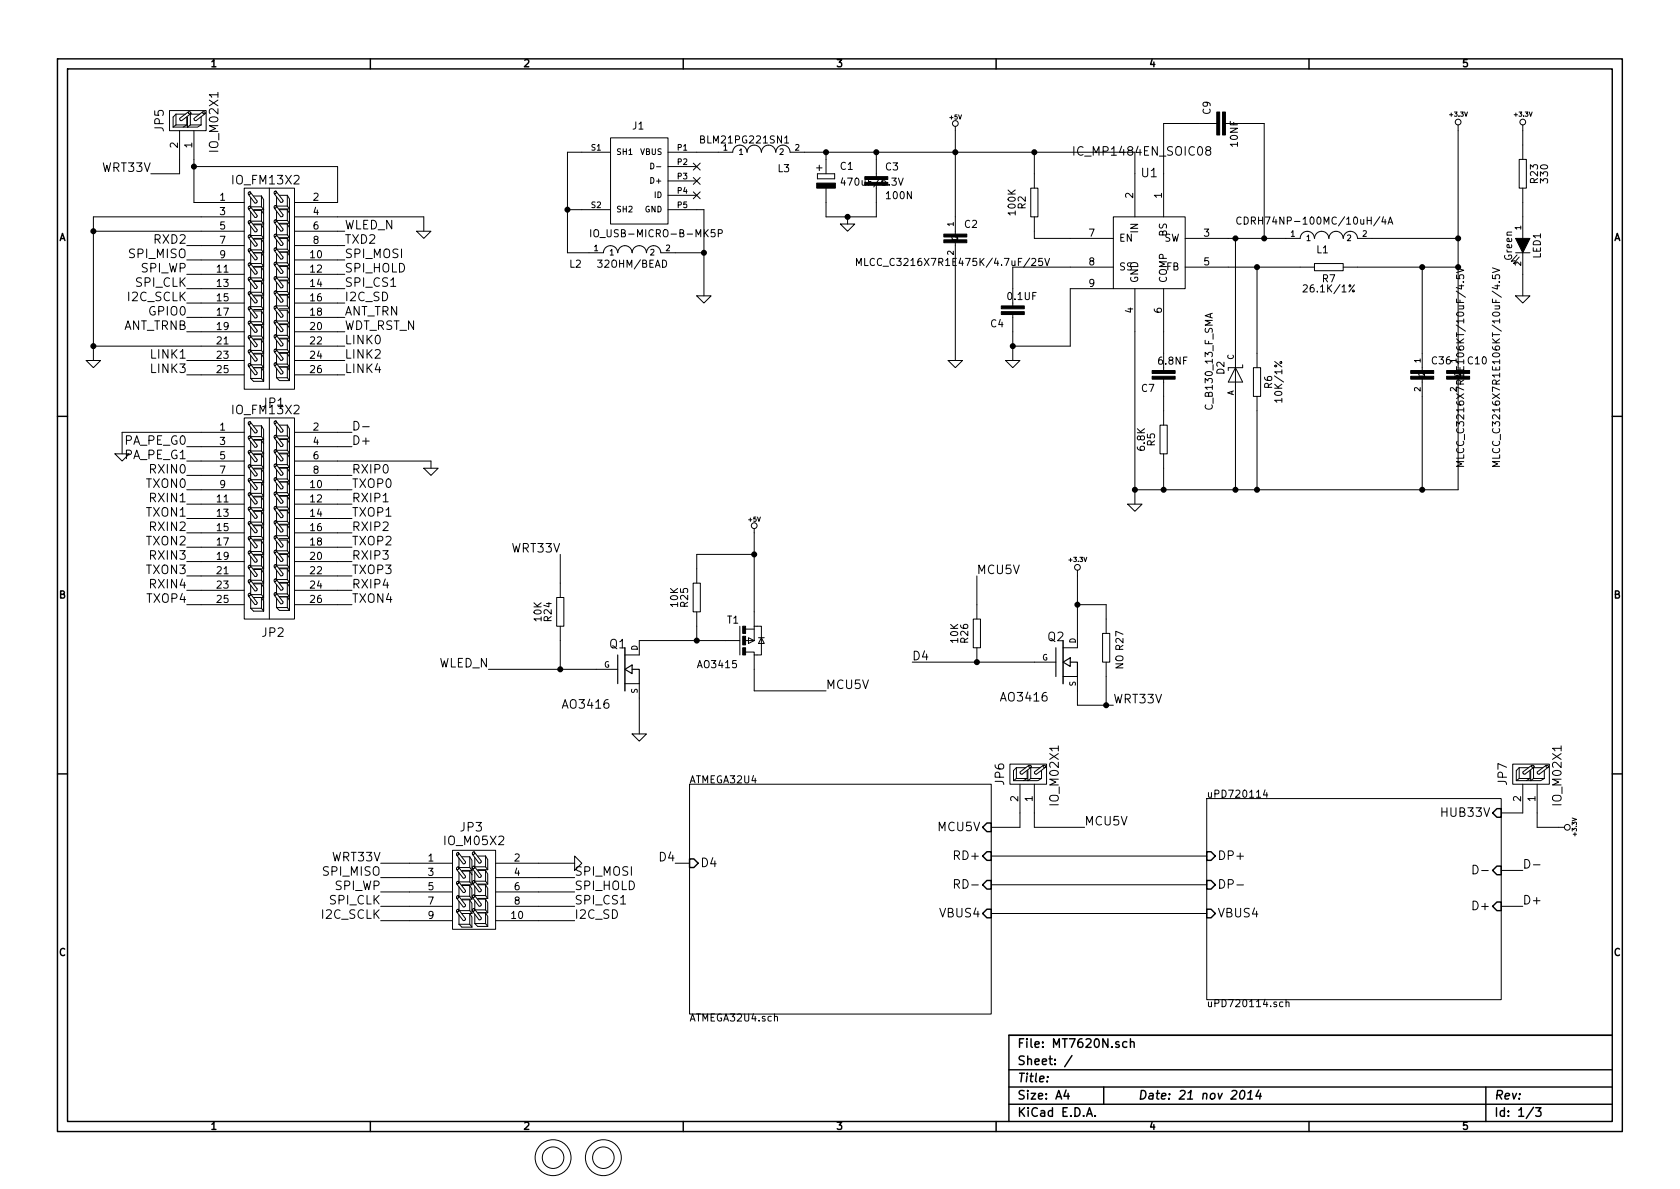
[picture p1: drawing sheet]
EESchema Schematic File Version 2  date 2014/11/21 12:19:35
LIBS:C
LIBS:IC
LIBS:power
LIBS:rcl
LIBS:gl
LIBS:I-O
LIBS:REQUEST
LIBS:SchumyHao
LIBS:MT7620N-cache
EELAYER 27 0
EELAYER END
$Descr A4 11693 8268
encoding utf-8
Sheet 1 3
Title ""
Date "21 nov 2014"
Rev ""
Comp ""
Comment1 ""
Comment2 ""
Comment3 ""
Comment4 ""
$EndDescr
$Comp
L GND #PWR01
U 1 1
P 2950 1600
F 0 "#PWR01" H 2950 1600 30  0001 C CNN
F 1 "GND" H 2950 1530 30  0001 C CNN
F 2 "" H 2950 1600 60  0000 C CNN
F 3 "" H 2950 1600 60  0000 C CNN
	1    2950 1600
	1    0    0    -1  
$EndComp
Text Label 2400 1600 0    60   ~ 0
WLED_N
Text Label 2400 1700 0    60   ~ 0
TXD2
Text Label 1300 1800 2    60   ~ 0
SPI_MISO
Text Label 2400 1800 0    60   ~ 0
SPI_MOSI
Text Label 1300 1900 2    60   ~ 0
SPI_WP
Text Label 2400 1900 0    60   ~ 0
SPI_HOLD
Text Label 1300 2000 2    60   ~ 0
SPI_CLK
Text Label 2400 2000 0    60   ~ 0
SPI_CS1
Text Label 1300 2100 2    60   ~ 0
I2C_SCLK
Text Label 2400 2100 0    60   ~ 0
I2C_SD
Text Label 1300 2200 2    60   ~ 0
GPIO0
Text Label 2400 2200 0    60   ~ 0
ANT_TRN
Text Label 1300 2300 2    60   ~ 0
ANT_TRNB
Text Label 2400 2300 0    60   ~ 0
WDT_RST_N
Text Label 2400 2400 0    60   ~ 0
LINK0
Text Label 1300 2500 2    60   ~ 0
LINK1
Text Label 2400 2500 0    60   ~ 0
LINK2
Text Label 1300 2600 2    60   ~ 0
LINK3
Text Label 2400 2600 0    60   ~ 0
LINK4
$Comp
L GND #PWR02
U 1 1
P 3000 3250
F 0 "#PWR02" H 3000 3250 30  0001 C CNN
F 1 "GND" H 3000 3180 30  0001 C CNN
F 2 "" H 3000 3250 60  0000 C CNN
F 3 "" H 3000 3250 60  0000 C CNN
	1    3000 3250
	1    0    0    -1  
$EndComp
Text Label 1300 3100 2    60   ~ 0
PA_PE_G0
Text Label 1300 3200 2    60   ~ 0
PA_PE_G1
$Comp
L GND #PWR03
U 1 1
P 850 3150
F 0 "#PWR03" H 850 3150 30  0001 C CNN
F 1 "GND" H 850 3080 30  0001 C CNN
F 2 "" H 850 3150 60  0000 C CNN
F 3 "" H 850 3150 60  0000 C CNN
	1    850  3150
	1    0    0    -1  
$EndComp
Text Label 1300 3300 2    60   ~ 0
RXIN0
Text Label 2450 3300 0    60   ~ 0
RXIP0
Text Label 1300 3400 2    60   ~ 0
TXON0
Text Label 2450 3400 0    60   ~ 0
TXOP0
Text Label 1300 3500 2    60   ~ 0
RXIN1
Text Label 2450 3500 0    60   ~ 0
RXIP1
Text Label 1300 3600 2    60   ~ 0
TXON1
Text Label 2450 3600 0    60   ~ 0
TXOP1
Text Label 1300 3700 2    60   ~ 0
RXIN2
Text Label 2450 3700 0    60   ~ 0
RXIP2
Text Label 1300 3800 2    60   ~ 0
TXON2
Text Label 2450 3800 0    60   ~ 0
TXOP2
Text Label 1300 3900 2    60   ~ 0
RXIN3
Text Label 2450 3900 0    60   ~ 0
RXIP3
Text Label 1300 4000 2    60   ~ 0
TXON3
Text Label 2450 4000 0    60   ~ 0
TXOP3
Text Label 1300 4100 2    60   ~ 0
RXIN4
Text Label 2450 4100 0    60   ~ 0
RXIP4
Text Label 2450 4200 0    60   ~ 0
TXON4
Text Label 1300 4200 2    60   ~ 0
TXOP4
$Comp
L IO_HOLE-3.2 P2
U 1 1
P 3850 8050
F 0 "P2" H 3850 8250 60  0001 C CNN
F 1 "IO_HOLE-3.2" H 3850 8050 60  0001 C CNN
F 2 "IO_HOLE-3.2" H 3850 7850 60  0001 C CNN
F 3 "~" H 3850 8050 60  0000 C CNN
	1    3850 8050
	1    0    0    -1  
$EndComp
$Comp
L IO_HOLE-3.2 P3
U 1 1
P 4200 8050
F 0 "P3" H 4200 8250 60  0001 C CNN
F 1 "IO_HOLE-3.2" H 4200 8050 60  0001 C CNN
F 2 "IO_HOLE-3.2" H 4200 7850 60  0001 C CNN
F 3 "~" H 4200 8050 60  0000 C CNN
	1    4200 8050
	1    0    0    -1  
$EndComp
$Comp
L IO_M13X2 JP1
U 1 1
P 1800 1500
F 0 "JP1" H 1900 200 60  0000 C CNN
F 1 "IO_FM13X2" H 1850 1750 60  0000 C CNN
F 2 "IO_FM13X2" H 1890 105 60  0001 C CNN
F 3 "~" H 1800 1500 60  0000 C CNN
	1    1800 1500
	1    0    0    -1  
$EndComp
Text Label 1300 1700 2    60   ~ 0
RXD2
$Comp
L IO_M13X2 JP2
U 1 1
P 1800 3100
F 0 "JP2" H 1900 1800 60  0000 C CNN
F 1 "IO_FM13X2" H 1850 3350 60  0000 C CNN
F 2 "IO_FM13X2" H 1890 1705 60  0001 C CNN
F 3 "~" H 1800 3100 60  0000 C CNN
	1    1800 3100
	1    0    0    -1  
$EndComp
Text Label 2450 3000 0    60   ~ 0
D-
Text Label 2450 3100 0    60   ~ 0
D+
$Comp
L GND #PWR04
U 1 1
P 650 2500
F 0 "#PWR04" H 650 2400 30  0001 C CNN
F 1 "GND" H 650 2430 30  0001 C CNN
F 2 "~" H 650 2500 60  0000 C CNN
F 3 "~" H 650 2500 60  0000 C CNN
	1    650  2500
	1    0    0    -1  
$EndComp
$Comp
L C_C_0603 C3
U 1 1
P 6100 1200
F 0 "C3" H 6160 1215 50  0000 L BNN
F 1 "100N" H 6160 1015 50  0000 L BNN
F 2 "C_C_0603" H 6100 1350 50  0001 C CNN
F 3 "~" H 6100 1200 60  0000 C CNN
	1    6100 1200
	1    0    0    -1  
$EndComp
$Comp
L GND #PWR05
U 1 1
P 5900 1550
F 0 "#PWR05" H 5900 1450 30  0001 C CNN
F 1 "GND" H 5900 1480 30  0001 C CNN
F 2 "~" H 5900 1550 60  0000 C CNN
F 3 "~" H 5900 1550 60  0000 C CNN
	1    5900 1550
	1    0    0    -1  
$EndComp
NoConn ~ 4850 1350
$Comp
L GND #PWR06
U 1 1
P 4900 2050
F 0 "#PWR06" H 4900 1950 30  0001 C CNN
F 1 "GND" H 4900 1980 30  0001 C CNN
F 2 "~" H 4900 2050 60  0000 C CNN
F 3 "~" H 4900 2050 60  0000 C CNN
	1    4900 2050
	1    0    0    -1  
$EndComp
$Comp
L GND #PWR07
U 1 1
P 4000 6000
F 0 "#PWR07" H 4000 5900 30  0001 C CNN
F 1 "GND" H 4000 5930 30  0001 C CNN
F 2 "~" H 4000 6000 60  0000 C CNN
F 3 "~" H 4000 6000 60  0000 C CNN
	1    4000 6000
	0    -1   -1   0   
$EndComp
Text Label 2650 6100 2    60   ~ 0
SPI_MISO
Text Label 4000 6100 0    60   ~ 0
SPI_MOSI
Text Label 2650 6200 2    60   ~ 0
SPI_WP
Text Label 4000 6200 0    60   ~ 0
SPI_HOLD
Text Label 2650 6300 2    60   ~ 0
SPI_CLK
Text Label 4000 6300 0    60   ~ 0
SPI_CS1
Text Label 2650 6400 2    60   ~ 0
I2C_SCLK
Text Label 4000 6400 0    60   ~ 0
I2C_SD
NoConn ~ 4850 1150
NoConn ~ 4850 1250
$Comp
L +5V #PWR08
U 1 1
P 6650 900
F 0 "#PWR08" H 6650 990 20  0001 C CNN
F 1 "+5V" H 6650 990 30  0000 C CNN
F 2 "~" H 6650 900 60  0000 C CNN
F 3 "~" H 6650 900 60  0000 C CNN
	1    6650 900 
	1    0    0    -1  
$EndComp
$Comp
L GND #PWR09
U 1 1
P 6650 2500
F 0 "#PWR09" H 6650 2500 30  0001 C CNN
F 1 "GND" H 6650 2430 30  0001 C CNN
F 2 "" H 6650 2500 60  0000 C CNN
F 3 "" H 6650 2500 60  0000 C CNN
	1    6650 2500
	1    0    0    -1  
$EndComp
$Comp
L C-EUC1206 C2
U 1 1
P 6650 1600
F 0 "C2" H 6710 1615 50  0000 L BNN
F 1 "MLCC_C3216X7R1E475K/4.7uF/25V" H 5950 1350 50  0000 L BNN
F 2 "rcl-C1206" H 6650 1750 50  0001 C CNN
F 3 "~" H 6650 1600 60  0000 C CNN
	1    6650 1600
	1    0    0    -1  
$EndComp
$Comp
L IC_MP1484EN_SOIC08 U1
U 1 1
P 8000 1750
F 0 "U1" H 8000 2300 60  0000 C CNN
F 1 "IC_MP1484EN_SOIC08" H 7950 2450 60  0000 C CNN
F 2 "IC_MP1484EN_SOIC08" H 8000 1750 60  0001 C CNN
F 3 "" H 8000 1750 60  0000 C CNN
	1    8000 1750
	1    0    0    -1  
$EndComp
$Comp
L C_R_0603 R2
U 1 1
P 7200 1400
F 0 "R2" H 7200 1480 50  0000 C CNN
F 1 "100K" H 7200 1550 50  0000 C CNN
F 2 "C_R_0603" H 7200 1280 60  0001 C CNN
F 3 "~" H 7200 1400 60  0000 C CNN
	1    7200 1400
	0    -1   -1   0   
$EndComp
$Comp
L C_C_0603 C4
U 1 1
P 7050 2200
F 0 "C4" H 7110 2215 50  0000 L BNN
F 1 "0.1UF" H 6880 2025 50  0000 L BNN
F 2 "C_C_0603" H 7050 1950 50  0001 C CNN
F 3 "~" H 7050 2200 60  0000 C CNN
	1    7050 2200
	-1   0    0    1   
$EndComp
$Comp
L C_C_0603 C9
U 1 1
P 8450 850
F 0 "C9" H 8510 865 50  0000 L BNN
F 1 "10NF" H 8280 675 50  0000 L BNN
F 2 "C_C_0603" H 8450 600 50  0001 C CNN
F 3 "~" H 8450 850 60  0000 C CNN
	1    8450 850 
	0    -1   -1   0   
$EndComp
$Comp
L C_C_0603 C7
U 1 1
P 8100 2650
F 0 "C7" H 8160 2665 50  0000 L BNN
F 1 "6.8NF" H 7930 2475 50  0000 L BNN
F 2 "C_C_0603" H 8100 2400 50  0001 C CNN
F 3 "~" H 8100 2650 60  0000 C CNN
	1    8100 2650
	-1   0    0    1   
$EndComp
$Comp
L C_R_0603 R5
U 1 1
P 8100 3050
F 0 "R5" H 8100 3130 50  0000 C CNN
F 1 "6.8K" H 8100 3200 50  0000 C CNN
F 2 "C_R_0603" H 8100 2930 60  0001 C CNN
F 3 "~" H 8100 3050 60  0000 C CNN
	1    8100 3050
	0    -1   -1   0   
$EndComp
$Comp
L C_R_0603 R7
U 1 1
P 9250 1850
F 0 "R7" H 9250 1930 50  0000 C CNN
F 1 "26.1K/1%" H 9250 2000 50  0000 C CNN
F 2 "C_R_0603" H 9250 1730 60  0001 C CNN
F 3 "~" H 9250 1850 60  0000 C CNN
	1    9250 1850
	-1   0    0    1   
$EndComp
$Comp
L C_R_0603 R6
U 1 1
P 8750 2650
F 0 "R6" H 8750 2730 50  0000 C CNN
F 1 "10K/1%" H 8750 2800 50  0000 C CNN
F 2 "C_R_0603" H 8750 2530 60  0001 C CNN
F 3 "~" H 8750 2650 60  0000 C CNN
	1    8750 2650
	0    1    1    0   
$EndComp
$Comp
L C-EUC1206 C10
U 1 1
P 10150 2550
F 0 "C10" H 10210 2565 50  0000 L BNN
F 1 "MLCC_C3216X7R1E106KT/10uF/4.5V" V 10450 1850 50  0000 L BNN
F 2 "rcl-C1206" H 10150 2700 50  0001 C CNN
F 3 "~" H 10150 2550 60  0000 C CNN
	1    10150 2550
	1    0    0    -1  
$EndComp
$Comp
L L-USL0805 L1
U 1 1
P 9250 1650
F 0 "L1" V 9200 1650 50  0000 L BNN
F 1 "CDRH74NP-100MC/10uH/4A" V 9400 1200 50  0000 L BNN
F 2 "rcl-L7070" H 9250 1800 50  0001 C CNN
F 3 "~" H 9250 1650 60  0000 C CNN
	1    9250 1650
	0    -1   -1   0   
$EndComp
$Comp
L +3.3V #PWR010
U 1 1
P 10150 900
F 0 "#PWR010" H 10150 860 30  0001 C CNN
F 1 "+3.3V" H 10150 1010 30  0000 C CNN
F 2 "" H 10150 900 60  0000 C CNN
F 3 "" H 10150 900 60  0000 C CNN
	1    10150 900 
	1    0    0    -1  
$EndComp
$Comp
L GND #PWR011
U 1 1
P 7050 2500
F 0 "#PWR011" H 7050 2500 30  0001 C CNN
F 1 "GND" H 7050 2430 30  0001 C CNN
F 2 "" H 7050 2500 60  0000 C CNN
F 3 "" H 7050 2500 60  0000 C CNN
	1    7050 2500
	1    0    0    -1  
$EndComp
$Comp
L GND #PWR012
U 1 1
P 7900 3500
F 0 "#PWR012" H 7900 3500 30  0001 C CNN
F 1 "GND" H 7900 3430 30  0001 C CNN
F 2 "" H 7900 3500 60  0000 C CNN
F 3 "" H 7900 3500 60  0000 C CNN
	1    7900 3500
	1    0    0    -1  
$EndComp
$Comp
L C_B130 D2
U 1 1
P 8600 2600
F 0 "D2" H 8600 2669 50  0000 L BNN
F 1 "C_B130_13_F_SMA" H 8350 2750 50  0000 L BNN
F 2 "C_B130" H 8600 2750 50  0001 C CNN
F 3 "~" H 8600 2600 60  0000 C CNN
	1    8600 2600
	0    -1   -1   0   
$EndComp
Wire Wire Line
	1350 1100 1350 1400
Wire Wire Line
	1350 1400 1400 1400
Wire Wire Line
	1350 1150 2350 1150
Connection ~ 1350 1150
Wire Wire Line
	1400 2500 1300 2500
Wire Wire Line
	650  2400 1400 2400
Wire Wire Line
	1400 2300 1300 2300
Wire Wire Line
	1400 2200 1300 2200
Wire Wire Line
	1400 2100 1300 2100
Wire Wire Line
	1400 2000 1300 2000
Wire Wire Line
	1400 1900 1300 1900
Wire Wire Line
	1400 1800 1300 1800
Wire Wire Line
	1400 1700 1300 1700
Wire Wire Line
	650  1600 1400 1600
Wire Wire Line
	650  1500 1400 1500
Wire Wire Line
	2950 1500 2950 1600
Wire Wire Line
	850  3000 1400 3000
Wire Wire Line
	2350 3100 2450 3100
Wire Wire Line
	2350 3200 3000 3200
Wire Wire Line
	2350 3300 2450 3300
Wire Wire Line
	2350 3400 2450 3400
Wire Wire Line
	2350 3500 2450 3500
Wire Wire Line
	2350 3600 2450 3600
Wire Wire Line
	2350 3700 2450 3700
Wire Wire Line
	2350 3800 2450 3800
Wire Wire Line
	2350 3900 2450 3900
Wire Wire Line
	2350 4000 2450 4000
Wire Wire Line
	2350 4100 2450 4100
Wire Wire Line
	1300 3200 1400 3200
Wire Wire Line
	1300 3300 1400 3300
Wire Wire Line
	1300 3400 1400 3400
Wire Wire Line
	1300 3500 1400 3500
Wire Wire Line
	1300 3600 1400 3600
Wire Wire Line
	1300 3700 1400 3700
Wire Wire Line
	1300 3800 1400 3800
Wire Wire Line
	1300 3900 1400 3900
Wire Wire Line
	1300 4000 1400 4000
Wire Wire Line
	1300 4100 1400 4100
Wire Wire Line
	850  3000 850  3150
Wire Wire Line
	2350 1150 2350 1400
Wire Wire Line
	2350 1500 2950 1500
Wire Wire Line
	2350 1600 2400 1600
Wire Wire Line
	2400 1700 2350 1700
Wire Wire Line
	2400 1800 2350 1800
Wire Wire Line
	2400 1900 2350 1900
Wire Wire Line
	2400 2000 2350 2000
Wire Wire Line
	2400 2100 2350 2100
Wire Wire Line
	2400 2200 2350 2200
Wire Wire Line
	2350 2400 2400 2400
Wire Wire Line
	2350 2500 2400 2500
Wire Wire Line
	1400 4200 1300 4200
Wire Wire Line
	2350 4200 2450 4200
Wire Wire Line
	3000 3200 3000 3250
Wire Wire Line
	1400 3100 1300 3100
Wire Wire Line
	2350 3000 2450 3000
Wire Wire Line
	650  1500 650  2500
Connection ~ 650  1600
Wire Wire Line
	2400 2300 2350 2300
Wire Wire Line
	2400 2600 2350 2600
Wire Wire Line
	1400 2600 1300 2600
Connection ~ 650  2400
Wire Wire Line
	5750 1050 5750 1100
Wire Wire Line
	6100 1050 6100 1100
Connection ~ 5750 1050
Connection ~ 6100 1050
Wire Wire Line
	5750 1400 5750 1500
Wire Wire Line
	5750 1500 6100 1500
Wire Wire Line
	5900 1500 5900 1550
Wire Wire Line
	6100 1500 6100 1400
Connection ~ 5900 1500
Wire Wire Line
	4850 1450 4900 1450
Wire Wire Line
	4900 1450 4900 2050
Connection ~ 4900 1750
Wire Wire Line
	6650 900  6650 1500
Wire Wire Line
	6650 1800 6650 2500
Wire Wire Line
	5600 1050 7900 1050
Wire Wire Line
	7200 1050 7200 1200
Connection ~ 6650 1050
Wire Wire Line
	7200 1600 7200 1650
Wire Wire Line
	7200 1650 7450 1650
Wire Wire Line
	7900 1050 7900 1200
Connection ~ 7200 1050
Wire Wire Line
	8100 1200 8100 850 
Wire Wire Line
	8100 850  8350 850 
Wire Wire Line
	8650 850  8800 850 
Wire Wire Line
	8800 850  8800 1650
Wire Wire Line
	8550 1650 8950 1650
Connection ~ 8800 1650
Wire Wire Line
	9550 1650 10150 1650
Wire Wire Line
	10150 900  10150 2450
Wire Wire Line
	8550 1850 9050 1850
Wire Wire Line
	9450 1850 10150 1850
Connection ~ 10150 1650
Wire Wire Line
	7450 1850 7050 1850
Wire Wire Line
	7050 1850 7050 2000
Wire Wire Line
	7050 2300 7050 2500
Wire Wire Line
	7900 2300 7900 3500
Wire Wire Line
	8100 2300 8100 2450
Wire Wire Line
	8100 2750 8100 2850
Wire Wire Line
	8100 3250 8100 3400
Wire Wire Line
	7900 3400 10150 3400
Connection ~ 7900 3400
Connection ~ 8100 3400
Wire Wire Line
	8750 3400 8750 2850
Wire Wire Line
	8750 2450 8750 1850
Connection ~ 8750 1850
Connection ~ 8750 3400
Wire Wire Line
	10150 3400 10150 2750
Connection ~ 10150 1850
Wire Wire Line
	8600 2450 8600 1650
Connection ~ 8600 1650
Wire Wire Line
	8600 2750 8600 3400
Connection ~ 8600 3400
$Comp
L C_CPOL_SMCE C1
U 1 1
P 5750 1250
F 0 "C1" H 5845 1319 50  0000 L BNN
F 1 "470uF/6.3V" H 5845 1209 50  0000 L BNN
F 2 "C_CPOL_SMCE" H 5770 1030 50  0001 C CNN
F 3 "~" H 5750 1250 60  0000 C CNN
	1    5750 1250
	1    0    0    -1  
$EndComp
Wire Wire Line
	10450 6050 10600 6050
Wire Wire Line
	10450 6300 10600 6300
Text Label 10600 6050 0    60   ~ 0
D-
Text Label 10600 6300 0    60   ~ 0
D+
$Sheet
S 8400 5550 2050 1400
U 534F8C9E
F0 "uPD720114" 50
F1 "uPD720114.sch" 50
F2 "D-" I R 10450 6050 60 
F3 "D+" I R 10450 6300 60 
F4 "DP-" I L 8400 6150 60 
F5 "DP+" I L 8400 5950 60 
F6 "VBUS4" I L 8400 6350 60 
F7 "HUB33V" I R 10450 5650 60 
$EndSheet
$Comp
L L-USL0805 L3
U 1 1
P 5300 1050
F 0 "L3" V 5215 850 50  0000 L BNN
F 1 "BLM21PG221SN1" V 5415 850 50  0000 L BNN
F 2 "rcl-L0805" H 5300 1200 50  0001 C CNN
F 3 "~" H 5300 1050 60  0000 C CNN
	1    5300 1050
	0    -1   -1   0   
$EndComp
Wire Wire Line
	4850 1050 5000 1050
$Comp
L L-USL0805 L2
U 1 1
P 4400 1750
F 0 "L2" V 4350 2100 50  0000 L BNN
F 1 "32OHM/BEAD" V 4350 1500 50  0000 L BNN
F 2 "rcl-L0805" H 4400 1900 50  0001 C CNN
F 3 "~" H 4400 1750 60  0000 C CNN
	1    4400 1750
	0    -1   -1   0   
$EndComp
Wire Wire Line
	4700 1750 4900 1750
Wire Wire Line
	3950 1750 4100 1750
Wire Wire Line
	7450 2000 7450 2400
Wire Wire Line
	7450 2400 7050 2400
Connection ~ 7050 2400
$Comp
L C-EUC1206 C36
U 1 1
P 9900 2550
F 0 "C36" H 9960 2565 50  0000 L BNN
F 1 "MLCC_C3216X7R1E106KT/10uF/4.5V" V 10200 1850 50  0000 L BNN
F 2 "rcl-C1206" H 9900 2700 50  0001 C CNN
F 3 "~" H 9900 2550 60  0000 C CNN
	1    9900 2550
	1    0    0    -1  
$EndComp
Wire Wire Line
	9900 2450 9900 1850
Connection ~ 9900 1850
Wire Wire Line
	9900 2750 9900 3400
Connection ~ 9900 3400
$Comp
L C_LED_0805 LED1
U 1 1
P 10600 1700
F 0 "LED1" H 10600 1800 50  0000 C CNN
F 1 "Green" H 10600 1600 50  0000 C CNN
F 2 "C_LED_0805" H 10600 1500 60  0001 C CNN
F 3 "~" H 10600 1700 60  0000 C CNN
	1    10600 1700
	0    1    1    0   
$EndComp
$Comp
L C_R_0603 R23
U 1 1
P 10600 1200
F 0 "R23" H 10600 1280 50  0000 C CNN
F 1 "330" H 10600 1350 50  0000 C CNN
F 2 "C_R_0603" H 10600 1080 60  0001 C CNN
F 3 "~" H 10600 1200 60  0000 C CNN
	1    10600 1200
	0    1    1    0   
$EndComp
$Comp
L +3.3V #PWR013
U 1 1
P 10600 900
F 0 "#PWR013" H 10600 860 30  0001 C CNN
F 1 "+3.3V" H 10600 1010 30  0000 C CNN
F 2 "" H 10600 900 60  0000 C CNN
F 3 "" H 10600 900 60  0000 C CNN
	1    10600 900 
	1    0    0    -1  
$EndComp
$Comp
L GND #PWR014
U 1 1
P 10600 2050
F 0 "#PWR014" H 10600 2050 30  0001 C CNN
F 1 "GND" H 10600 1980 30  0001 C CNN
F 2 "" H 10600 2050 60  0000 C CNN
F 3 "" H 10600 2050 60  0000 C CNN
	1    10600 2050
	1    0    0    -1  
$EndComp
Wire Wire Line
	10600 900  10600 1000
Wire Wire Line
	10600 1400 10600 1500
Wire Wire Line
	10600 1900 10600 2050
Wire Wire Line
	6900 5950 8400 5950
Wire Wire Line
	8400 6150 6900 6150
Wire Wire Line
	6900 6350 8400 6350
$Comp
L IO_M02X1 JP6
U 1 1
P 7150 5400
F 0 "JP6" H 7130 5210 60  0000 C CNN
F 1 "IO_M02X1" H 7140 5590 60  0000 C CNN
F 2 "IO_M02X1" H 7140 5590 60  0001 C CNN
F 3 "~" H 7150 5400 60  0000 C CNN
	1    7150 5400
	0    1    1    0   
$EndComp
Wire Wire Line
	6900 5750 7100 5750
Wire Wire Line
	7100 5750 7100 5650
Wire Wire Line
	7200 5650 7200 5750
Wire Wire Line
	7200 5750 7550 5750
$Comp
L IO_M02X1 JP7
U 1 1
P 10650 5400
F 0 "JP7" H 10630 5210 60  0000 C CNN
F 1 "IO_M02X1" H 10640 5590 60  0000 C CNN
F 2 "IO_M02X1" H 10640 5590 60  0001 C CNN
F 3 "~" H 10650 5400 60  0000 C CNN
	1    10650 5400
	0    1    1    0   
$EndComp
Wire Wire Line
	10450 5650 10600 5650
Wire Wire Line
	10700 5650 10700 5750
Wire Wire Line
	10700 5750 10850 5750
$Comp
L +3.3V #PWR015
U 1 1
P 10850 5750
F 0 "#PWR015" H 10850 5710 30  0001 C CNN
F 1 "+3.3V" H 10850 5860 30  0000 C CNN
F 2 "" H 10850 5750 60  0000 C CNN
F 3 "" H 10850 5750 60  0000 C CNN
	1    10850 5750
	0    1    1    0   
$EndComp
$Comp
L IO_M02X1 JP5
U 1 1
P 1300 850
F 0 "JP5" H 1280 660 60  0000 C CNN
F 1 "IO_M02X1" H 1290 1040 60  0000 C CNN
F 2 "IO_M02X1" H 1290 1040 60  0001 C CNN
F 3 "~" H 1300 850 60  0000 C CNN
	1    1300 850 
	0    1    1    0   
$EndComp
Wire Wire Line
	1250 1100 1250 1200
Wire Wire Line
	1250 1200 1050 1200
Text Label 1050 1200 2    60   ~ 0
WRT33V
Text Label 7550 5750 0    60   ~ 0
MCU5V
$Comp
L IO_USB-MICRO-B-MK5P J1
U 1 1
P 4450 1200
F 0 "J1" H 4400 1500 50  0000 L BNN
F 1 "IO_USB-MICRO-B-MK5P" H 4100 750 50  0000 L BNN
F 2 "IO_USB-MICRO-B-MK5P" H 4400 800 50  0001 C CNN
F 3 "~" H 4450 1200 60  0000 C CNN
	1    4450 1200
	1    0    0    -1  
$EndComp
Wire Wire Line
	3950 1750 3950 1050
Wire Wire Line
	3950 1050 4050 1050
Wire Wire Line
	4050 1450 3950 1450
Connection ~ 3950 1450
Text Label 5750 4800 0    60   ~ 0
MCU5V
$Comp
L +5V #PWR016
U 1 1
P 5250 3700
F 0 "#PWR016" H 5250 3790 20  0001 C CNN
F 1 "+5V" H 5250 3790 30  0000 C CNN
F 2 "~" H 5250 3700 60  0000 C CNN
F 3 "~" H 5250 3700 60  0000 C CNN
	1    5250 3700
	1    0    0    -1  
$EndComp
Text Label 3900 3850 2    60   ~ 0
WRT33V
$Comp
L C_R_0603 R24
U 1 1
P 3900 4250
F 0 "R24" H 3900 4330 50  0000 C CNN
F 1 "10K" H 3900 4400 50  0000 C CNN
F 2 "C_R_0603" H 3900 4130 60  0001 C CNN
F 3 "~" H 3900 4250 60  0000 C CNN
	1    3900 4250
	0    -1   -1   0   
$EndComp
Text Label 3400 4650 2    60   ~ 0
WLED_N
$Comp
L +3.3V #PWR017
U 1 1
P 7500 4000
F 0 "#PWR017" H 7500 3960 30  0001 C CNN
F 1 "+3.3V" H 7500 4110 30  0000 C CNN
F 2 "" H 7500 4000 60  0000 C CNN
F 3 "" H 7500 4000 60  0000 C CNN
	1    7500 4000
	1    0    0    -1  
$EndComp
Text Label 7750 4900 0    60   ~ 0
WRT33V
$Comp
L C_R_0603 R26
U 1 1
P 6800 4400
F 0 "R26" H 6800 4480 50  0000 C CNN
F 1 "10K" H 6800 4550 50  0000 C CNN
F 2 "C_R_0603" H 6800 4280 60  0001 C CNN
F 3 "~" H 6800 4400 60  0000 C CNN
	1    6800 4400
	0    -1   -1   0   
$EndComp
Text Label 6800 4000 0    60   ~ 0
MCU5V
Wire Wire Line
	6350 4600 7200 4600
Wire Wire Line
	6800 4000 6800 4200
Connection ~ 6800 4600
Wire Wire Line
	4800 6000 4700 6000
Text Label 4700 6000 2    60   ~ 0
D4
Text Label 6350 4600 0    60   ~ 0
D4
Wire Wire Line
	7500 4000 7500 4400
Wire Wire Line
	7500 4800 7500 4900
Wire Wire Line
	7500 4900 7750 4900
$Comp
L C_R_0603 R27
U 1 1
P 7700 4500
F 0 "R27" H 7750 4400 50  0000 C CNN
F 1 "NO" H 7600 4400 50  0000 C CNN
F 2 "C_R_0603" H 7700 4380 60  0001 C CNN
F 3 "~" H 7700 4500 60  0000 C CNN
	1    7700 4500
	0    -1   -1   0   
$EndComp
Wire Wire Line
	7700 4300 7700 4200
Wire Wire Line
	7700 4200 7500 4200
Connection ~ 7500 4200
Wire Wire Line
	7700 4700 7700 4900
Connection ~ 7700 4900
$Comp
L C_MOS-P-FDN340P_SOT23 T1
U 1 1
P 5250 4450
F 0 "T1" H 5060 4560 50  0000 L BNN
F 1 "AO3415" H 4850 4250 50  0000 L BNN
F 2 "C_MOS-P-FDN340P_SOT23" H 5220 4040 50  0001 C CNN
F 3 "~" H 5250 4450 60  0000 C CNN
	1    5250 4450
	1    0    0    -1  
$EndComp
Wire Wire Line
	5250 3700 5250 4250
Wire Wire Line
	5250 4650 5250 4800
Wire Wire Line
	5250 4800 5750 4800
$Comp
L C_R_0603 R25
U 1 1
P 4850 4150
F 0 "R25" H 4850 4230 50  0000 C CNN
F 1 "10K" H 4850 4300 50  0000 C CNN
F 2 "C_R_0603" H 4850 4030 60  0001 C CNN
F 3 "~" H 4850 4150 60  0000 C CNN
	1    4850 4150
	0    -1   -1   0   
$EndComp
Wire Wire Line
	4450 4450 5050 4450
Wire Wire Line
	4850 4450 4850 4350
Wire Wire Line
	4850 3950 4850 3850
Wire Wire Line
	4850 3850 5250 3850
Connection ~ 5250 3850
Connection ~ 4850 4450
Wire Wire Line
	4450 4850 4450 5100
$Comp
L GND #PWR018
U 1 1
P 4450 5100
F 0 "#PWR018" H 4450 5100 30  0001 C CNN
F 1 "GND" H 4450 5030 30  0001 C CNN
F 2 "" H 4450 5100 60  0000 C CNN
F 3 "" H 4450 5100 60  0000 C CNN
	1    4450 5100
	1    0    0    -1  
$EndComp
Wire Wire Line
	4150 4650 3400 4650
Wire Wire Line
	3900 4050 3900 3850
Wire Wire Line
	3900 4450 3900 4650
Connection ~ 3900 4650
$Sheet
S 4800 5450 2100 1600
U 5457080A
F0 "ATMEGA32U4" 50
F1 "ATMEGA32U4.sch" 50
F2 "RD+" I R 6900 5950 60 
F3 "RD-" I R 6900 6150 60 
F4 "MCU5V" I R 6900 5750 60 
F5 "VBUS4" I R 6900 6350 60 
F6 "D4" I L 4800 6000 60 
$EndSheet
Wire Wire Line
	3750 6100 4000 6100
Wire Wire Line
	3750 6200 4000 6200
Wire Wire Line
	3750 6300 4000 6300
Wire Wire Line
	3750 6400 4000 6400
Wire Wire Line
	2650 6100 2850 6100
Wire Wire Line
	2650 6200 2850 6200
Wire Wire Line
	2650 6300 2850 6300
Wire Wire Line
	2650 6400 2850 6400
$Comp
L IO_M05X2 JP3
U 1 1
P 3250 6100
F 0 "JP3" H 3280 6445 60  0000 C CNN
F 1 "IO_M05X2" H 3300 6350 60  0000 C CNN
F 2 "IO_M05X2" H 3305 5665 60  0001 C CNN
F 3 "~" H 3250 6100 60  0000 C CNN
	1    3250 6100
	1    0    0    -1  
$EndComp
Text Label 2650 6000 2    60   ~ 0
WRT33V
Wire Wire Line
	3750 6000 4000 6000
Wire Wire Line
	2850 6000 2650 6000
$Comp
L AO3416 Q2
U 1 1
P 7400 4600
F 0 "Q2" H 7410 4770 60  0000 R CNN
F 1 "AO3416" H 7300 4350 60  0000 R CNN
F 2 "C_MOS-P-FDN340P_SOT23" H 7460 4870 60  0001 C CNN
F 3 "~" H 7400 4600 60  0000 C CNN
	1    7400 4600
	1    0    0    -1  
$EndComp
$Comp
L AO3416 Q1
U 1 1
P 4350 4650
F 0 "Q1" H 4360 4820 60  0000 R CNN
F 1 "AO3416" H 4250 4400 60  0000 R CNN
F 2 "C_MOS-P-FDN340P_SOT23" H 4410 4920 60  0001 C CNN
F 3 "~" H 4350 4650 60  0000 C CNN
	1    4350 4650
	1    0    0    -1  
$EndComp
$EndSCHEMATC
